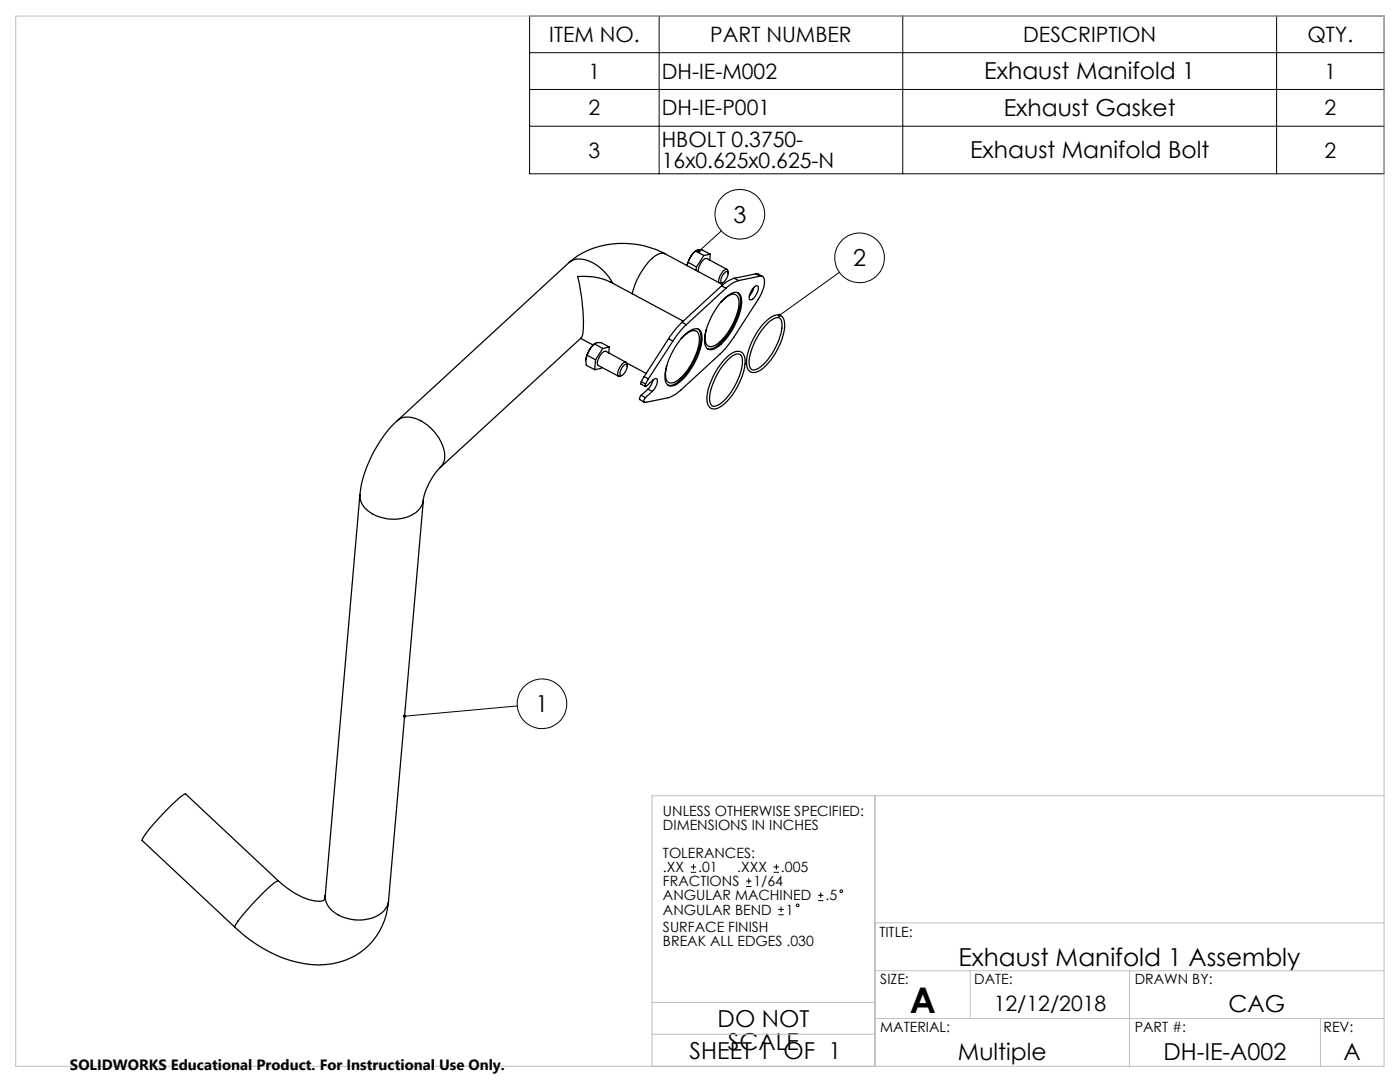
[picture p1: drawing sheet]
<svg xmlns="http://www.w3.org/2000/svg" width="279mm" height="216mm" viewBox="0 0 279 216" stroke-linecap="round" stroke-linejoin="round" font-family="sans-serif">
<g fill="none" stroke="#000" stroke-width=".2">
<path d="M105.7 3.2h170.5v31.5h-170.5zM105.7 17.9h170.5M105.7 10.5h170.5M131.6 3.2v31.5M180.2 3.2v31.5M254.8 3.2v31.5M105.7 25.2h170.5M144 46.1l-4.5 4M167.5 54.3l-12 8.6M103.2 140.9l-22.4 2M137.9 174.1h1M137.9 173h1"/>
<path d="M138.4 172.4v1.1M148.9 176.9h1.1M148.9 175.8h1.1M149.4 175.3v1.1M154.4 174.1h1.1M154.4 173h1.1M154.9 172.4v1.1M163.3 179.7h1M163.3 178.6h1M163.8 178.1v1.1M155.3 182.5h1.1M155.3 181.5h1.1"/>
<path d="M155.9 180.9v1.1"/>
<circle cx="147.6" cy="42.8" r="4.9"/>
<circle cx="171.5" cy="51.5" r="5"/>
<circle cx="108.2" cy="140.4" r="4.9"/>
<circle cx="167.9" cy="177.8" r=".27"/>
<circle cx="159.2" cy="180.6" r=".27"/>
</g>
<path d="M3.1 3.2h273.1v209.6h-273.1zM174.6 158.8v54M276.2 158.8h-146.1v54M174.6 193.7h101.6M174.6 184.2h101.6M193.6 193.7v9.5M225.4 193.7v19.1M130.1 200h44.5M130.1 206.4h44.5M174.6 203.2h101.6M263.5 203.2v9.6" fill="none" stroke="#c0c0c0" stroke-width=".2"/>
<path d="M80.5 142.7l-.1 .2h.4h-.4a.34 .34 0 0 0 .5 .3 .34 .34 0 0 0 .1-.5 .34 .34 0 0 0-.5 0zM155.3 62.7v.4l.2-.2-.2 .2a.34 .34 0 0 0 .4 .1 .34 .34 0 0 0 .1-.5 .34 .34 0 0 0-.5 0zM139.2 49.9v.5l.3-.3-.3 .3a.35 .35 0 0 0 .5 0 .35 .35 0 0 0 0-.5 .35 .35 0 0 0-.5 0z" fill="#000"/>
<g fill="none" stroke="#000" stroke-width=".25">
<path d="M113.6 52.4a4.2 4.2 0 0 1 4.7 0 10.2 10.2 0 0 1 4 4.2M113.6 52.4l-34.3 31.5M132.7 50.6a17.5 17.5 0 0 0-18.5 1.2l-.6 .6M132.7 50.6h-.1a3.1 3.1 0 0 0-3 1.5 15.4 15.4 0 0 0-3.4 6.5M132.7 50.6l11.6 6.2M137.3 52.4l-.2 .6M137.3 52.4l1.7 .9M137.9 51.2l-.6 1.2M137.9 51.2l-.8 1.8M138.8 50.1l-.9 1.1M138.8 50.1l.5-.3h.8l1.6 .9M138.8 50.1l1.7 .9"/>
<path d="M139 53.3l-.1 .7M140.5 51l-1.5 2.3M141.7 50.7l-1.2 .3M141.7 50.7l-.1 1.2M144 57l.9 .5M144 57l-7.9 7.3M144.2 56.4l-.4 .2M144.4 54.6a.67 .67 0 0 1 .8-.4 2.16 2.16 0 0 1-1.1 2.2l-.2-.2v-.6zM144.7 59.4l.5-.4a1.75 1.75 0 0 1 2.3-.4 3.5 3.5 0 0 1 .3 3.1 13.6 13.6 0 0 1-4.9 7.7 1.35 1.35 0 0 1-1.5 .3 1.35 1.35 0 0 1-.8-1.4 13.4 13.4 0 0 1 4.1-8.9zM144.9 57.5l-7.9 7.3M145.1 53.8l-4.1-2.2a2.31 2.31 0 0 0-1.6 2.2v.4M145.3 54.4l-.1-.6a1.06 1.06 0 0 0-1.3 .9l-.5 1.1v.6"/>
<path d="M146.5 55.5a6.8 6.8 0 0 0-2.5 1.5M146.5 55.5l.9 .5M147.2 58.4l.1 .1a3.5 3.5 0 0 1 .3 3.1 13.7 13.7 0 0 1-4.9 7.7 1.93 1.93 0 0 1-1.5 .3M147.4 56a6.4 6.4 0 0 0-2.5 1.5M150.4 57.4l.5-.4 .3 .1a2.66 2.66 0 0 1-1.3 2.7h-.2a1.51 1.51 0 0 1 .2-1.7zM150.5 57.3l-.2 .6-.8 1.2M150.8 54.6l.5 .1 .9 .4M150.8 54.6l.9 .5M150.8 54.6l-4.3 .9M151.7 55.1a.8 .8 0 0 1 .9 1.1l-.2 1.1-.7 1.9-6.2 9.5-1.7 1.9-7.9 7.3a6.8 6.8 0 0 1-2.6 1.5l-4.4 .9-.4-.1M151.7 55.1l-4.3 .9M115.9 67.5l2.5 1.4"/>
<path d="M116.9 71.8l.1 1.1 1.7 .9M117.2 70.9l-.3 .9M117.2 70.9l1.7 .9M117.7 69.7l-.5 1.2M117.7 69.7l-.5 1.1-.3 1M118.6 68.6l-.9 1.1M118.6 68.6l.6-.2h.7l1.7 .9M118.6 68.6l1.7 .9M118.7 68.6l-1 1.1M118.9 71.8l-.2 2M120.1 73.3l-.1 .2-1.3 .3M120.3 69.5l-1.4 2.3"/>
<path d="M121.6 69.3l-1.3 .2M121.6 69.3l-.1 1.1M124.5 72.9l.6-.2a2.12 2.12 0 0 1-1.2 2.3l-.2-.2 .1-.6 .3-.8zM124.9 72.3l-4-2.2a2.38 2.38 0 0 0-1.7 2.3l.2 .5 4 2.2M125.1 72.4l3.8 2.1M125.2 72.9l-.3-.7a2.49 2.49 0 0 0-1.5 2.9l.7-.2M128 78.9l-.4 .7 .9 .6M128 78.9l.8 .4M128 76.2l-.1 .4 .9 .5M128 76.2l.8 .4M128.6 75.1l-.6 1.1M128.6 75.1l.8 .5"/>
<path d="M128.8 79.3l-.2 .4-.1 .5M128.8 76.6l-.1 .4 .1 .2 1.8-1.6h.5a2.39 2.39 0 0 1-.9 2.5M129.3 77.6l.9 .5M129.3 77.6l-1.3 1.3M129.4 75.6l-.6 1M130.2 78.1l-1.4 1.2M130.3 75.8l-.2 .8-.8 1M133.4 67.6l.9 .5M133.4 67.6l-4.8 7.5M134.3 68.1l-4.9 7.5M135.9 67.6a3.1 3.1 0 0 1 3.1-1.5 2.67 2.67 0 0 1 .5 2.6 12.5 12.5 0 0 1-4.6 7.4 1.27 1.27 0 0 1-1.5 .2 1.27 1.27 0 0 1-.6-1.4l.3-1.9M136.1 64.3l-1 1.1-1.7 2.2"/>
<path d="M136.1 64.3l.9 .5M136.4 64.1l-14.7-7.9a12.7 12.7 0 0 0-6.4-1 32.7 32.7 0 0 1 .9 11.8l-.2 .4-28.1 25.9M136.8 66.7a2.63 2.63 0 0 1 2.6-1 2.35 2.35 0 0 1 .7 2.6 13.9 13.9 0 0 1-5.1 8.4 1.37 1.37 0 0 1-1.5 .3 1.37 1.37 0 0 1-.8-1.4 13.4 13.4 0 0 1 4.1-8.9zM137 64.8l-1.7 1.9-1 1.4M139.3 65.7a2.52 2.52 0 0 1 .5 2.4 13.6 13.6 0 0 1-5 8.5 1.83 1.83 0 0 1-1.5 .3M143.8 60.4l.7-.7a2.19 2.19 0 0 1 2.4-.9 2.49 2.49 0 0 1 .5 2.7 12.7 12.7 0 0 1-4.6 7.4 1.29 1.29 0 0 1-1.5 .1 1.29 1.29 0 0 1-.6-1.4l.3-1.9M145.1 71.3l.5-.5a1.99 1.99 0 0 1 2.7-.3 5.2 5.2 0 0 1-.1 4.3 11.4 11.4 0 0 1-5 6.7 1.39 1.39 0 0 1-2.1-1.2 11.1 11.1 0 0 1 2.6-7.4zM145.3 71.7l.9-.7a1.13 1.13 0 0 1 1.8 .2 7 7 0 0 1-1 5 9.3 9.3 0 0 1-4.1 4.8 .86 .86 0 0 1-1.2-.8 10.5 10.5 0 0 1 2.3-6.9zM152.6 64.3l1-.8a1.88 1.88 0 0 1 2.6-.2 6.3 6.3 0 0 1-.4 5.2 11.3 11.3 0 0 1-4.5 5.6 1.46 1.46 0 0 1-1.5 .1 1.46 1.46 0 0 1-.8-1.4 12.5 12.5 0 0 1 3.6-8.5zM153.3 64.4l1.3-.9a.92 .92 0 0 1 .9-.1 .92 .92 0 0 1 .5 .9 11.9 11.9 0 0 1-4.6 9.1l-.3 .3a.94 .94 0 0 1-1 .1 .94 .94 0 0 1-.6-.9 11.9 11.9 0 0 1 3.4-8zM71.8 98.7a4.2 4.2 0 0 0 2.7 3.9 8 8 0 0 0 9-.8 3.4 3.4 0 0 0 1-2M71.8 98.7l-6.9 80"/>
<path d="M79.3 83.9a25.1 25.1 0 0 0-7.5 14.8M79.3 83.9a4.1 4.1 0 0 1 4.7 .1 8.6 8.6 0 0 1 4.7 7.7 2.7 2.7 0 0 1-.8 1.5M84.5 99.8l-7 80M87.9 93.3a12.7 12.7 0 0 0-3.4 6.5M55.5 175.8a14.3 14.3 0 0 0 7.9 4 .99 .99 0 0 0 1.4-.4l.1-.7M55.5 175.8l-18.5-17.4a7.4 7.4 0 0 0-2.7 2.2l-3.5 3.7a11 11 0 0 0-2.4 3.4l18.5 17.3M55.5 175.8a13.2 13.2 0 0 0-3.9 3.3l-2.3 2.5a12.6 12.6 0 0 0-2.5 3.3l.1 .1M64.9 178.7a4.2 4.2 0 0 0 2.7 3.9 8 8 0 0 0 9-.8 3.1 3.1 0 0 0 .9-2M77.5 179.8a13.6 13.6 0 0 1-15.3 12.7 26.5 26.5 0 0 1-15.3-7.5"/>
</g>
<text font-size="7.1" x="181.6" y="202">A</text>
<text font-size="4.9" x="191.3" y="192.8">Exhaust Manifold 1 Assembly</text>
<g font-size="4.7">
<text x="196.4" y="15.9">Exhaust Manifold 1</text>
<text x="200.3" y="23.2">Exhaust Gasket</text>
<text x="193.6" y="31.6">Exhaust Manifold Bolt</text>
<text x="146.4" y="44.4">3</text>
<text x="170.3" y="53.1">2</text>
<text x="106.9" y="142.1">1</text>
<text x="245.2" y="202">CAG</text>
<text x="143.2" y="205">DO NOT</text>
<text x="145.3" y="209.5">SCALE</text>
<text x="137.6" y="211.4">SHEET 1 OF 1</text>
<text x="191.2" y="211.5">Multiple</text>
<text x="232.2" y="211.5">DH-IE-A002</text>
<text x="268.1" y="211.5">A</text>
</g>
<g font-size="4.2">
<text x="109.6" y="8.4">ITEM NO.</text>
<text x="141.8" y="8.4">PART NUMBER</text>
<text x="204.2" y="8.4">DESCRIPTION</text>
<text x="260.9" y="8.4">QTY.</text>
<text x="117.5" y="15.7">1</text>
<text x="132.1" y="15.7">DH-IE-M002</text>
<text x="264.3" y="15.7">1</text>
<text x="117.5" y="23">2</text>
<text x="132.1" y="23">DH-IE-P001</text>
<text x="264.3" y="23">2</text>
<text x="132.1" y="29.4">HBOLT 0.3750-</text>
<text x="117.5" y="31.4">3</text>
<text x="132.1" y="33.5">16x0.625x0.625-N</text>
<text x="264.3" y="31.4">2</text>
<text x="198.3" y="201.7">12/12/2018</text>
</g>
<text font-size="3" x="14" y="213.5">SOLIDWORKS Educational Product. For Instructional Use Only.</text>
<g font-size="2.8">
<text x="132.3" y="162.7">UNLESS OTHERWISE SPECIFIED:</text>
<text x="132.3" y="165.6">DIMENSIONS IN INCHES</text>
<text x="132.3" y="171.2">TOLERANCES:</text>
<text x="132.3" y="176.9">FRACTIONS</text>
<text x="132.3" y="179.7">ANGULAR MACHINED</text>
<text x="132.3" y="174">.XX</text>
<text x="139.3" y="174">.01</text>
<text x="147.1" y="174">.XXX</text>
<text x="150.4" y="176.9">1/64</text>
<text x="155.9" y="174">.005</text>
<text x="164.7" y="179.7">.5</text>
<text x="132.3" y="182.5">ANGULAR BEND</text>
<text x="132.3" y="186">SURFACE FINISH</text>
<text x="156.8" y="182.5">1</text>
<text x="132.3" y="188.8">BREAK ALL EDGES .030</text>
<text x="175.5" y="186.9">TITLE:</text>
<text x="175.7" y="196.4">SIZE:</text>
<text x="194.4" y="196.4">DATE:</text>
<text x="226.5" y="196.4">DRAWN BY:</text>
<text x="175.7" y="206">MATERIAL:</text>
<text x="226.5" y="206">PART #:</text>
<text x="264.1" y="206">REV:</text>
</g>
</svg>
